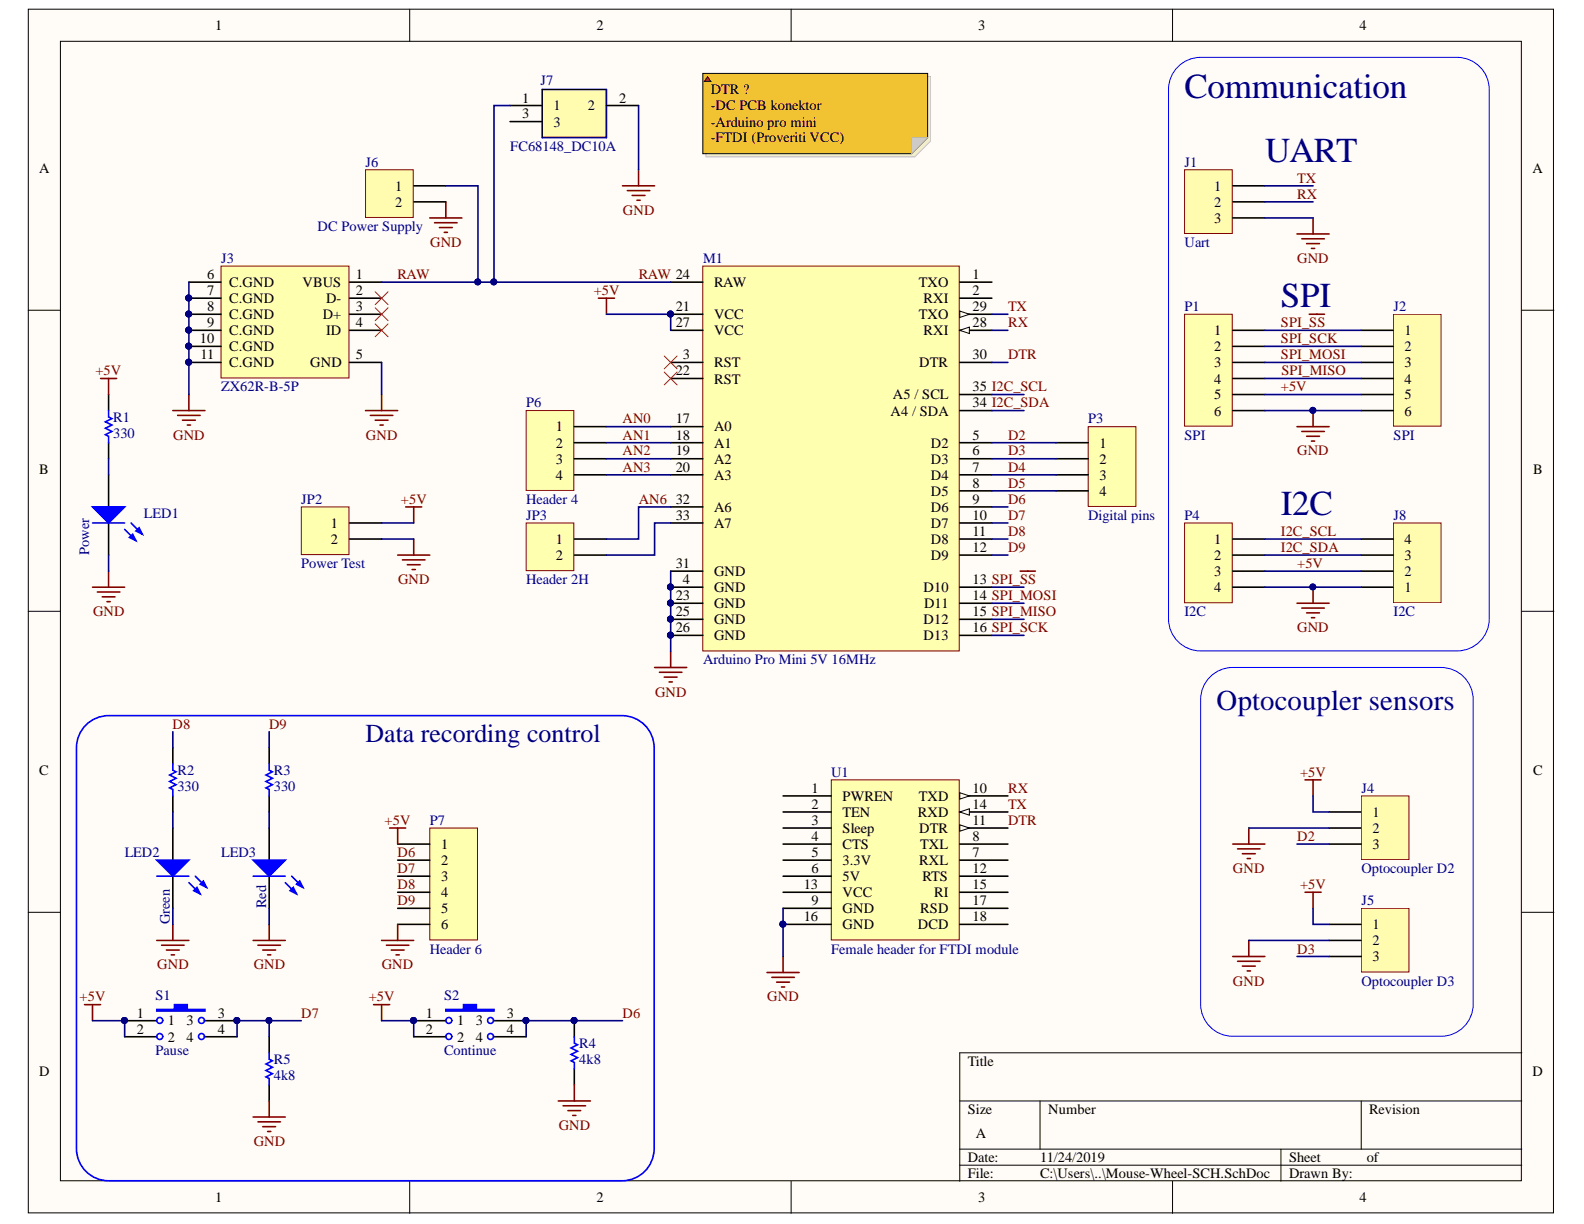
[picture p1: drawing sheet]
# Altium project Mouse-Wheel-Project.PrjPCB
1 sheet, 27 parts. Net scope: global (net labels, ports and power ports of the same name join across sheets).
Board file: Mouse-Wheel-PCB.PcbDoc

## Sheet Mouse-Wheel-SCH.SchDoc
size A

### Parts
J1  Uart  [61900311121]
J2  SPI  [61900611021]
J3  ZX62R-B-5P  [Micro USB b]
J4  Optocoupler D2  [61900311121]
J5  Optocoupler D3  [61900311121]
J6  DC Power Supply  [61900211021]
J7  FC68148_DC10A  [FC68148DC10A]
J8  I2C  [61900411021]
JP2  Power Test  [HDR1X2]
JP3  Header 2H  [HDR1X2]
LED1  Power  [LED]
LED2  Green  [LED RADIAL 5MM GREEN]
LED3  Red  [LED RADIAL 5MM RED]
M1  Arduino Pro Mini 5V 16MHz  [Arduino Pro Mini]
P1  SPI  [HDR1X6]
P3  Digital pins  [HDR1X4]
P4  I2C  [HDR1X4]
P6  Header 4  [HDR1X4]
P7  Header 6  [HDR1X6]
R1  330  [AXIAL-3mm]
R2  330  [AXIAL-3mm]
R3  330  [AXIAL-3mm]
R4  4k8  [AXIAL-3mm]
R5  4k8  [AXIAL-3mm]
S1  Pause  [SW-TACT]
S2  Continue  [SW-TACT]
U1  Female header for FTDI module  [FTDI_Module]

### Blocks framed on the sheet
Data recording control: LED2 LED3 P7 R2-R5 S1 S2
Optocoupler sensors: J4 J5

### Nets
+5V: J2.5 J4.1 J5.1 J8.2 JP2.1 M1.21(VCC) M1.27(VCC) P1.5 P4.3 P7.1 R1.1 S1.1 S1.2 S2.1 S2.2
GND: J1.3 J2.6 J3.5(GND) J3.6(C.GND) J3.7(C.GND) J3.8(C.GND) J3.9(C.GND) J3.10(C.GND) J3.11(C.GND) J4.2 J5.2 J6.2 J7.2 J8.1 JP2.2 LED1.2(K) LED2.2(K) LED3.2(K) M1.4(GND) M1.23(GND) M1.25(GND) M1.26(GND) M1.31(GND) P1.6 P4.4 P7.6 R4.1 R5.1 U1.9(GND) U1.16(GND)
AN0: M1.17(A0) P6.1
AN1: M1.18(A1) P6.2
AN2: M1.19(A2) P6.3
AN3: M1.20(A3) P6.4
AN6: JP3.1 M1.32(A6)
D2: J4.3 M1.5(D2) P3.1
D3: J5.3 M1.6(D3) P3.2
D4: M1.7(D4) P3.3
D5: M1.8(D5) P3.4
D6: M1.9(D6) P7.2 R4.2 S2.3 S2.4
D7: M1.10(D7) P7.3 R5.2 S1.3 S1.4
D8: M1.11(D8) P7.4 R2.1
D9: M1.12(D9) P7.5 R3.1
DTR: M1.30(DTR) U1.11(DTR)
I2C_SCL: J8.4 M1.35(A5_/_SCL) P4.1
I2C_SDA: J8.3 M1.34(A4_/_SDA) P4.2
RAW: J3.1(VBUS) J6.1 J7.1 M1.24(RAW)
RX: J1.2 M1.28(RXI) U1.10(TXD)
SPI_MISO: J2.4 M1.15(D12) P1.4
SPI_MOSI: J2.3 M1.14(D11) P1.3
SPI_~{SS}: J2.1 M1.13(D10) P1.1
SPI_SCK: J2.2 M1.16(D13) P1.2
TX: J1.1 M1.29(TXO) U1.14(RXD)
NetJP3_2: JP3.2 M1.33(A7)
NetLED1_1: LED1.1(A) R1.2
NetLED2_1: LED2.1(A) R2.2
NetLED3_1: LED3.1(A) R3.2

Not connected (* = marked no-connect by the designer): J3 2(D-)* 3(D+)* 4(ID)*; J7 3; M1 1(TXO) 2(RXI) 3(RST)* 22(RST)*; U1 1(PWREN) 2(TEN) 3(Sleep) 4(CTS) 5(3.3V) 6(5V) 7(RXL) 8(TXL) 12(RTS) 13(VCC) 15(RI) 17(RSD) 18(DCD)

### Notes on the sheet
- Communication
- DTR ?
  -DC PCB konektor
  -Arduino pro mini
  -FTDI (Proveriti VCC)
- (near J1) UART
- SPI
- I2C
